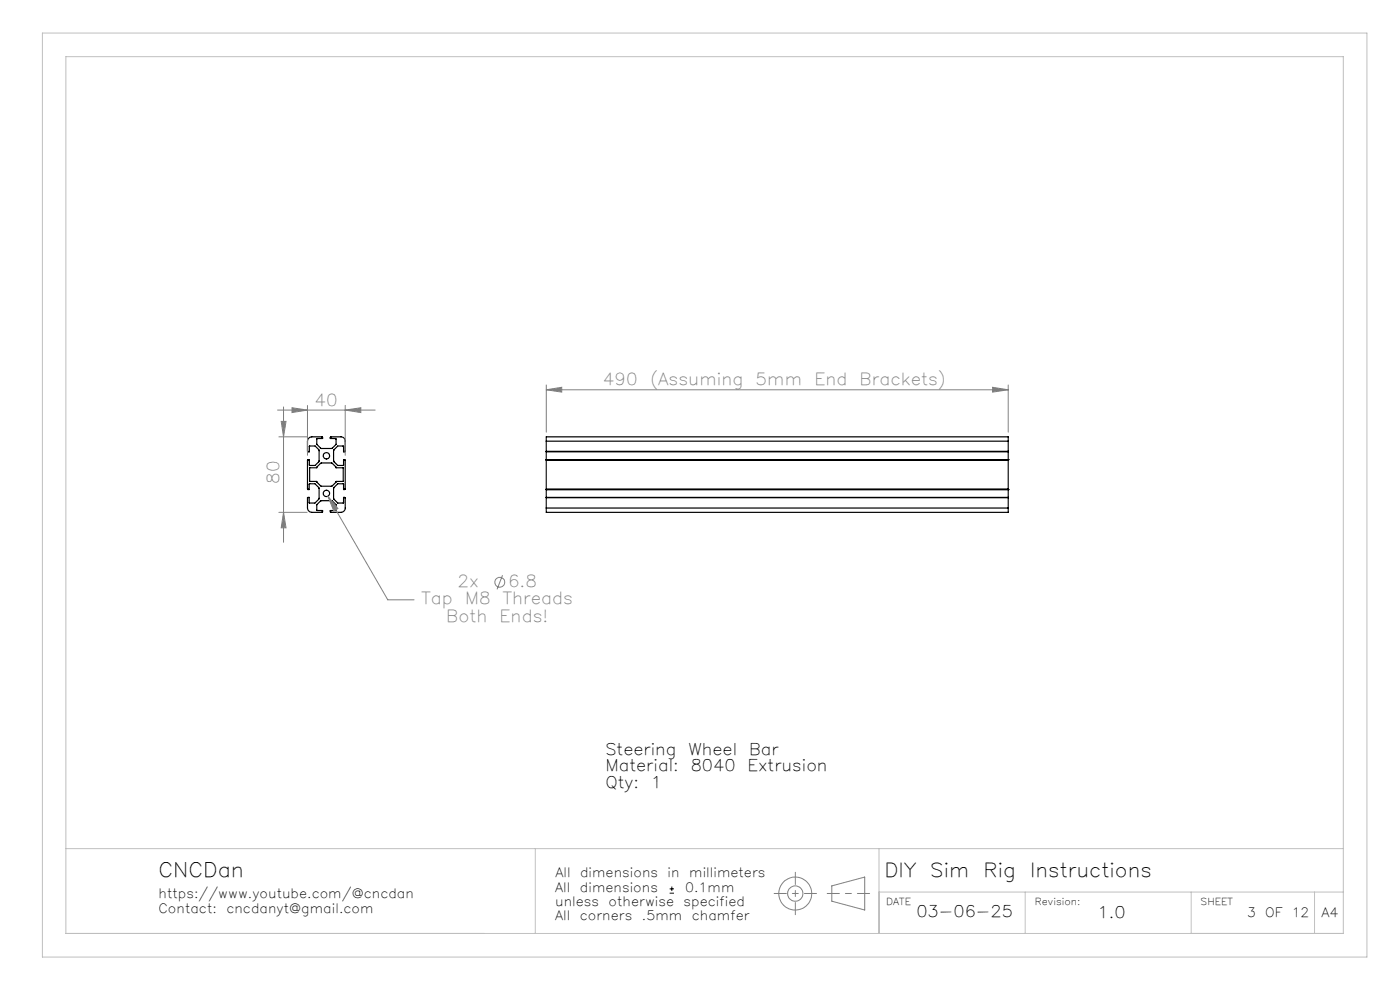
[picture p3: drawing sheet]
<svg xmlns="http://www.w3.org/2000/svg" width="297mm" height="210mm" viewBox="0 0 297 210" stroke-linecap="round" stroke-linejoin="round" font-family="sans-serif">
<g fill="none" stroke="#000" stroke-width=".25">
<path d="M65.4 93.1l.7-.4h2.2l.1 .3-1.2 .1v1.2l.9 .8h2.3l.9-.8v-1.2l-1.2-.1v-.2l2.3-.1a.9 .9 0 0 1 .8 .9l-.1 2.2h-.2l-.1-1.2h-1.2l-.8 1v2.3l.8 .8h1.2l.1-1.2 .3 .1v6.1l-.3 .1-.1-1.2h-1.2l-.8 1v2.3l.8 .8h1.2l.1-1.2 .3 .1v2.2a.9 .9 0 0 1-.8 .9l-2.3-.1v-.3h1.2v-1.2l-.9-.9h-2.4l-.8 .9v1.2h1.2v.3l-2.3 .1a.97 .97 0 0 1-.9-.9v-2.2l.4-.1v1.2h1.2l.9-.9v-2.2l-.9-1h-1.1l-.1 1.2-.4-.1v-6.1l.4-.1 .1 1.2h1.2l.8-.8v-2.4l-.8-.9h-1.3v1.2l-.4-.1v-2.1zM65.7 99.2h1.5l.9-1h2.3l.9 1h1.5v2.9h-1.5l-.9 1h-2.3l-.9-1h-1.5zM115.9 93.6v-.9h98v.9M115.9 97.6h.1M115.9 97.5h.1M115.9 93.6v14.2M115.9 97.6h98M115.9 93.6h98M115.9 95.7h98M115.9 97.5h98M115.9 95.8h98M213.9 97.5h.1"/>
<path d="M213.9 93.6v14.2M115.9 107.8v.9h98v-.9M115.9 103.8h.1M115.9 107.8h98M115.9 105.6h98M115.9 103.7h98M115.9 105.5h98M115.9 103.8h98M213.9 103.8h.1"/>
<circle cx="69.2" cy="96.7" r=".68"/>
<circle cx="69.2" cy="104.7" r=".68"/>
</g>
<g fill="none" stroke="#808080" stroke-width=".21">
<path d="M58.9 87h20.7M59.2 92.7h6M59.7 89.4h1l-.6 3.3zM60.1 86.3v28.7M61.9 86.5l3.3 .5-3.3 .5zM65.2 86v10.6M73.2 87l3.4-.5v1zM73.2 86v10.6M115.9 82.7l3.3-.5v1zM115.9 81.7v10M115.9 82.7h98M210.6 82.2l3.3 .5-3.3 .5z"/>
<path d="M213.9 81.7v10M59.2 108.7h6M60.1 108.7l.6 3.3h-1zM69.6 105.3l2.1 2.6-.9 .5zM69.6 105.3l12.7 21.9h5.5M106.6 122l-1.2 3M176.5 187.9l6.9-1.9v7l-6.9-1.8z"/>
<circle cx="106" cy="123.5" r="1.04"/>
<circle cx="168.7" cy="189.5" r="3.5"/>
<circle cx="168.7" cy="189.5" r="1.62"/>
</g>
<path d="M142.1 189.5h.9M142.1 188.6h.9M142.5 188.1v.9" fill="none" stroke="#000" stroke-width=".21"/>
<path d="M164.2 189.5h9M168.7 194v-9M175.5 189.5h9" fill="none" stroke="#808080" stroke-width=".21" stroke-dasharray="6.3 1.3 1.3 1.3" stroke-dashoffset="3.8"/>
<path d="M9 7h281v196h-281zM14 12h271v186h-271zM14 180h271M113.6 180v18M186.5 180v18M186.5 189.2h98.5M217.5 189.2v8.8M252.7 189.2v8.8M278.9 189.2v8.8" fill="none" stroke="#c0c0c0" stroke-width=".21"/>
<g fill="#808080">
<path d="M69.6 105.3l2.1 2.6-.9 .5z"/>
<path d="M61.9 86.5l3.3 .5-3.3 .5zM73.2 87l3.4-.5v1z"/>
<path d="M115.9 82.7l3.3-.5v1zM210.6 82.2l3.3 .5-3.3 .5z"/>
<path d="M59.7 89.4h1l-.6 3.3zM60.1 108.7l.6 3.3h-1z"/>
</g>
<text font-size="4.2" x="33.6" y="186">CNCDan</text>
<g font-size="4.1">
<text x="187.6" y="186">DIY</text>
<text x="197.4" y="186">Sim</text>
<text x="208.7" y="186">Rig</text>
<text x="218.5" y="186">Instructions</text>
</g>
<g font-size="3.5" fill="#808080">
<text x="127.9" y="81.7">490</text>
<text x="137.9" y="81.7">(Assuming</text>
<text x="160.3" y="81.7">5mm</text>
<text x="172.8" y="81.7">End</text>
<text x="182.4" y="81.7">Brackets)</text>
<text x="66.7" y="86">40</text>
<text x="59.2" y="102.7" transform="rotate(-90 59.2 102.7)">80</text>
<text x="97.1" y="124.4">2x</text>
<text x="107.8" y="124.4">6.8</text>
<text x="89.4" y="128.1">Tap</text>
<text x="94.7" y="131.9">Both</text>
<text x="98.7" y="128.1">M8</text>
<text x="106" y="131.9">Ends!</text>
<text x="106.7" y="128.1">Threads</text>
</g>
<g font-size="3.4">
<text x="128.4" y="160.1">Steering</text>
<text x="146" y="160.1">Wheel</text>
<text x="158.9" y="160.1">Bar</text>
<text x="128.4" y="163.6">Material:</text>
<text x="128.4" y="167.1">Qty:</text>
<text x="138.1" y="167.1">1</text>
<text x="146.5" y="163.6">8040</text>
<text x="158.6" y="163.6">Extrusion</text>
<text x="194.4" y="194.6">03-06-25</text>
<text x="232.8" y="194.7">1.0</text>
</g>
<g font-size="2.7">
<text x="117.8" y="186">All</text>
<text x="123.1" y="186">dimensions</text>
<text x="141.6" y="186">in</text>
<text x="146.2" y="186">millimeters</text>
<text x="33.6" y="190.6">https://www.youtube.com/@cncdan</text>
<text x="117.8" y="189.2">All</text>
<text x="123" y="189.2">dimensions</text>
<text x="145.3" y="189.2">0.1mm</text>
<text x="33.6" y="193.6">Contact:</text>
<text x="48" y="193.6">cncdanyt@gmail.com</text>
<text x="117.8" y="192.2">unless</text>
<text x="117.8" y="195.2">All</text>
<text x="123" y="195.2">corners</text>
<text x="129.1" y="192.2">otherwise</text>
<text x="136.2" y="195.2">.5mm</text>
<text x="145" y="192.2">specified</text>
<text x="146.8" y="195.2">chamfer</text>
<text x="264.6" y="194.5">3</text>
<text x="268.4" y="194.5">OF</text>
<text x="274" y="194.5">12</text>
<text x="280.3" y="194.5">A4</text>
</g>
<g font-size="2">
<text x="188" y="192">DATE</text>
<text x="219.5" y="192">Revision:</text>
<text x="254.7" y="192">SHEET</text>
</g>
</svg>
